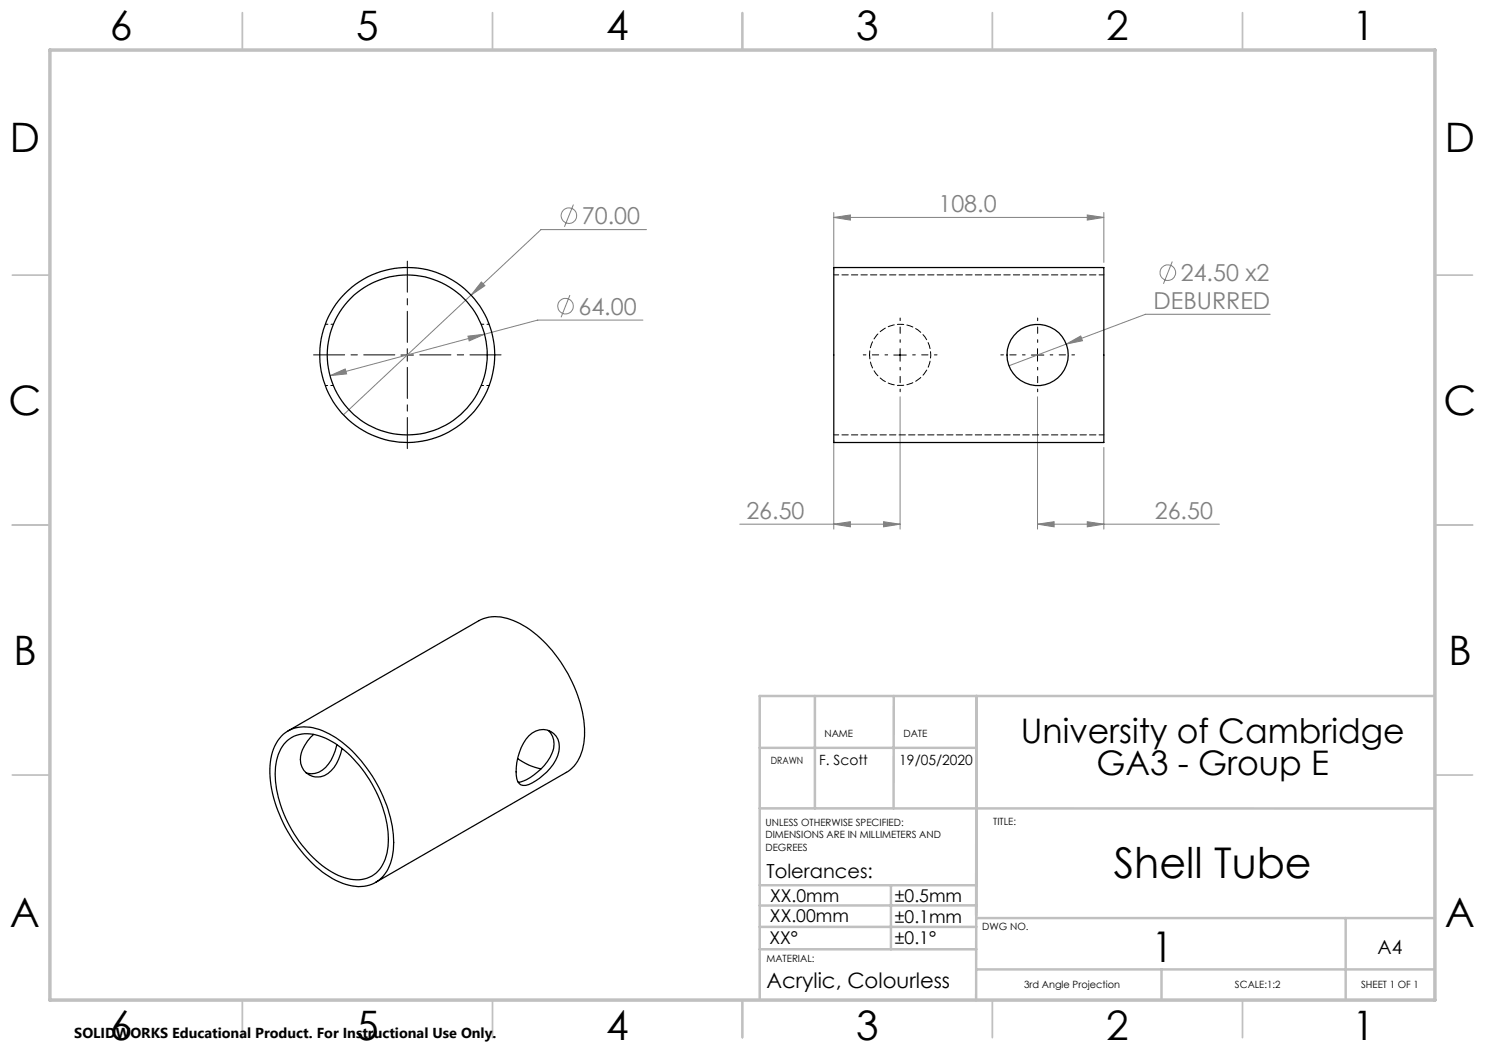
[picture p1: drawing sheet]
<svg xmlns="http://www.w3.org/2000/svg" width="297mm" height="210mm" viewBox="0 0 297 210" stroke-linecap="round" stroke-linejoin="round" font-family="sans-serif">
<g fill="none" stroke="#808080" stroke-width=".2">
<path d="M96.3 56.4l.7 .7-2.8 1.9zM114 59l-1.8 4.5M114.7 40.9l-1.8 4.5M129.3 45.9h-21.1l-39.5 37.1M166.8 43.5l3.3-.5v1zM166.8 42.5v11.5M166.8 43.5h54M217.5 43l3.3 .5-3.3 .5zM220.8 42.5v10M234.5 52.3l-1.8 4.5M66 75.1l3-1.3 .3 1zM93.6 67.2l3.3-.4-3.1 1.4z"/>
<path d="M128.6 64h-21.1l-41.5 11.1M180 79.4v26.4M207.5 79.4v26.4M213.3 68.8l2.8-1.6 .4 .9zM254 62.9h-24.9l-27.3 10.3M166.8 88v17.8M220.8 89.5v16.3M148 104.8h32M166.8 104.8l3.3-.5v1.1zM176.7 104.3l3.3 .5-3.3 .6zM207.5 104.8l3.3-.5v1.1zM207.5 104.8h36.4"/>
<path d="M217.5 104.3l3.3 .5-3.3 .6z"/>
<circle cx="113.8" cy="43.1" r="1.54"/>
<circle cx="233.6" cy="54.5" r="1.55"/>
<circle cx="113.1" cy="61.2" r="1.55"/>
</g>
<path d="M79 71h-16.3M81.5 68.5v-16.3M81.5 73.5v16.2M84 71h16.2" fill="none" stroke="#000" stroke-width=".2" stroke-dasharray="15.2 1.3 1.3 1.3" stroke-dashoffset="9"/>
<path d="M177.5 71h-4.8M180 68.5v-4.9M180 73.5v4.9M182.5 71h4.9M205 71h-4.8M207.5 68.5v-4.9M207.5 73.5v4.9M210 71h4.9" fill="none" stroke="#000" stroke-width=".2" stroke-dasharray="15.2 1.3 1.3 1.3" stroke-dashoffset="14.7"/>
<path d="M80.2 71h2.5M81.5 69.7v2.5M178.8 71h2.5M180 69.7v2.5M206.3 71h2.5M207.5 69.7v2.5" fill="none" stroke="#000" stroke-width=".2"/>
<g fill="none" stroke="#c0c0c0" stroke-width=".35">
<path d="M48.5 2.5v7.5M98.5 2.5v7.5M148.5 2.5v7.5M198.5 2.5v7.5M248.5 2.5v7.5M2.5 55h7.5M287 55h7.5M2.5 105h7.5M287 105h7.5M2.5 155h7.5M287 155h7.5M48.5 200v7.5"/>
<path d="M98.5 200v7.5M148.5 200v7.5M198.5 200v7.5M248.5 200v7.5"/>
</g>
<g fill="none" stroke="#c0c0c0" stroke-width=".5">
<path d="M163 139.2v22.5M178.8 139.2l-.1 22.5M195.3 139.2l-.1 60.9M286.9 139.2h-135v60.8M151.9 149.6h43.4M151.9 161.7h135M151.9 177.1h43.4M178.2 177.1v12.8M151.9 185.4h43.4M151.9 189.9h43.4M195.2 193.9h91.7M195.3 181.1h-43.4"/>
<path d="M195.3 183.6h91.7M232.3 193.9v6.1M269.1 183.6v16.4"/>
</g>
<path d="M10 10h277v190h-277z" fill="none" stroke="#c0c0c0" stroke-width=".7"/>
<g fill="#808080">
<path d="M176.7 104.3l3.3 .5-3.3 .6zM166.8 104.8l3.3-.5v1.1z"/>
<path d="M96.3 56.4l-2.1 2.6 2.8-1.9zM66 75.1l3.3-.3-.3-1zM93.6 67.2l.2 1 3.1-1.4zM166.8 43.5l3.3-.5v1zM217.5 43l3.3 .5-3.3 .5zM207.5 104.8l3.3-.5v1.1zM217.5 104.3l3.3 .5-3.3 .6zM213.3 68.8l3.2-.7-.4-.9z"/>
</g>
<g fill="none" stroke="#000" stroke-width=".25">
<path d="M166.8 53.5h54v35h-54zM56.7 146.9a7.5 7.5 0 0 1 7.8-.8 23.6 23.6 0 0 1 10.9 10.7 22.6 22.6 0 0 1 3.1 14.6 6.7 6.7 0 0 1-6.9 5.9 14.7 14.7 0 0 1-9-4.5 28 28 0 0 1-8.6-18.2 9.9 9.9 0 0 1 2.7-7.7zM57.1 148.5a6.5 6.5 0 0 1 7.4-1.1 21.7 21.7 0 0 1 10.7 10.9 19.6 19.6 0 0 1 2.2 12.3 6.1 6.1 0 0 1-5.6 5.4 12.4 12.4 0 0 1-8.6-3.9 25.3 25.3 0 0 1-8.2-17.3 9.3 9.3 0 0 1 2.1-6.3zM57.6 146.2l38.2-22.1a8.6 8.6 0 0 1 8.2 .6 27.1 27.1 0 0 1 11.8 15.1 16.9 16.9 0 0 1 .3 11.4 6.6 6.6 0 0 1-2.8 3.3l-38.2 22M62.7 146.9a6.5 6.5 0 0 0-2.6 5.8 3.5 3.5 0 0 0 2.7 2.6 3.5 3.5 0 0 0 3.5-1.2 9.3 9.3 0 0 0 2.1-4.4M67.3 148.9a7.6 7.6 0 0 1-3.5 5.5 3.2 3.2 0 0 1-2.6 .1M103.5 151.7a11.4 11.4 0 0 0 4.7 2.1M105.8 147.2a3.4 3.4 0 0 1 4.2-1 3.4 3.4 0 0 1 1.8 4 10.4 10.4 0 0 1-6.7 6.9 1.68 1.68 0 0 1-1.8-2 11.1 11.1 0 0 1 2.5-7.9zM109.7 146.1a4.1 4.1 0 0 1 .3 5.3 10.5 10.5 0 0 1-6.4 5"/>
<circle cx="81.4" cy="71" r="16"/>
<circle cx="81.5" cy="71" r="17.5"/>
<circle cx="207.5" cy="71" r="6.1"/>
</g>
<path d="M65.1 77.1h1.6M66.7 64.9h-1.6M96.3 77.1h1.6M97.9 64.9h-1.6" fill="none" stroke="#000" stroke-width=".2" stroke-dasharray="1.3 .6" stroke-dashoffset=".8"/>
<path d="M173.9 71a6.1 6.1 0 0 0 9 5.4 6.1 6.1 0 0 0 .6-10.4 6.1 6.1 0 0 0-9.5 4.2l-.1 .8" fill="none" stroke="#000" stroke-width=".2" stroke-dasharray="1.3 .6" stroke-dashoffset=".5"/>
<path d="M220.8 55h-54M166.8 87h54" fill="none" stroke="#000" stroke-width=".2" stroke-dasharray="1.3 .6" stroke-dashoffset=".3"/>
<g font-size="8.5">
<text x="222.7" y="175.5">Shell Tube</text>
<text x="230.4" y="192.3">1</text>
</g>
<g font-size="8.1">
<text x="22" y="8">6</text>
<text x="71.2" y="8">5</text>
<text x="121.2" y="8">4</text>
<text x="171.3" y="8">3</text>
<text x="221.3" y="8">2</text>
<text x="270.5" y="8">1</text>
<text x="2" y="30.5">D</text>
<text x="289" y="30.5">D</text>
<text x="1.7" y="83">C</text>
<text x="288.7" y="83">C</text>
<text x="2.7" y="133">B</text>
<text x="289.7" y="133">B</text>
<text x="2" y="185.5">A</text>
<text x="289" y="185.5">A</text>
<text x="22" y="208">6</text>
<text x="71.2" y="208">5</text>
<text x="121.2" y="208">4</text>
<text x="171.3" y="208">3</text>
<text x="221.3" y="208">2</text>
<text x="270.5" y="208">1</text>
</g>
<g font-size="6.8">
<text x="204.2" y="148.6">University of Cambridge</text>
<text x="219.3" y="155.1">GA3 - Group E</text>
</g>
<g font-size="4.7" fill="#808080">
<text x="116.4" y="44.8">70.00</text>
<text x="187.7" y="42.5">108.0</text>
<text x="236.2" y="56.2">24.50 x2</text>
<text x="115.7" y="62.9">64.00</text>
<text x="230.7" y="61.8">DEBURRED</text>
<text x="149.3" y="103.8">26.50</text>
<text x="231" y="103.8">26.50</text>
</g>
<text font-size="4.2" x="153.3" y="197.5">Acrylic, Colourless</text>
<g font-size="3.9">
<text x="153.3" y="175.6">Tolerances:</text>
<text x="275.5" y="190.9">A4</text>
</g>
<g font-size="3.5">
<text x="154" y="184.5">XX.00mm</text>
<text x="154" y="180.4">XX.0mm</text>
<text x="179" y="180.4">±0.5mm</text>
<text x="179" y="184.6">±0.1mm</text>
<text x="153.9" y="188.8">XX°</text>
<text x="179" y="188.8">±0.1°</text>
</g>
<text font-size="2.9" x="14.9" y="207.6">SOLIDWORKS Educational Product. For Instructional Use Only.</text>
<g font-size="2.8">
<text x="163.8" y="153">F. Scott</text>
<text x="179.9" y="153">19/05/2020</text>
</g>
<g font-size="2">
<text x="164.9" y="147.5">NAME</text>
<text x="180.7" y="147.5">DATE</text>
<text x="154.2" y="152.9">DRAWN</text>
<text x="153.1" y="165.2">UNLESS OTHERWISE SPECIFIED:</text>
<text x="153.1" y="167.7">DIMENSIONS ARE IN MILLIMETERS AND</text>
<text x="198.7" y="164.9">TITLE:</text>
<text x="153.1" y="170.2">DEGREES</text>
<text x="196.5" y="186.1">DWG NO.</text>
<text x="153.3" y="192.4">MATERIAL:</text>
<text x="204.8" y="197.7">3rd Angle Projection</text>
<text x="247" y="197.7">SCALE:1:2</text>
<text x="272.2" y="197.7">SHEET 1 OF 1</text>
</g>
</svg>
